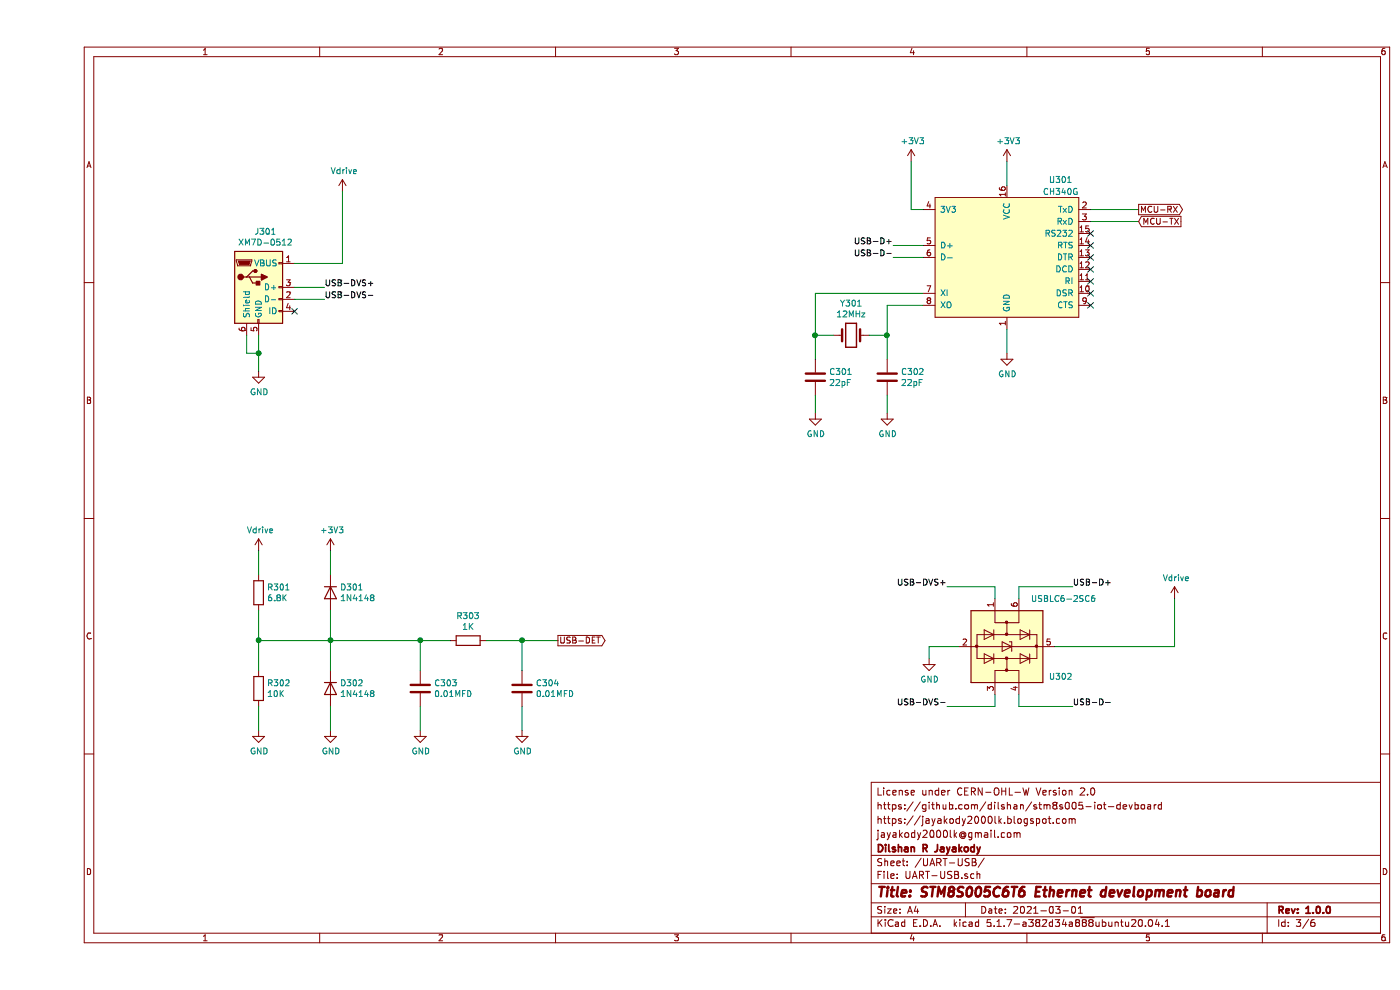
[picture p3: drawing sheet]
EESchema Schematic File Version 4
EELAYER 30 0
EELAYER END
$Descr A4 11693 8268
encoding utf-8
Sheet 3 6
Title "STM8S005C6T6 Ethernet development board"
Date "2021-03-01"
Rev "1.0.0"
Comp "Dilshan R Jayakody"
Comment1 "jayakody2000lk@gmail.com"
Comment2 "https://jayakody2000lk.blogspot.com"
Comment3 "https://github.com/dilshan/stm8s005-iot-devboard"
Comment4 "License under CERN-OHL-W Version 2.0"
$EndDescr
$Comp
L power:+3V3 #PWR0129
U 1 1
P 8100 1350
F 0 "#PWR0129" H 8100 1200 50  0001 C CNN
F 1 "+3V3" H 8115 1523 50  0000 C CNN
F 2 "" H 8100 1350 50  0001 C CNN
F 3 "" H 8100 1350 50  0001 C CNN
	1    8100 1350
	1    0    0    -1  
$EndComp
Wire Wire Line
	8100 1350 8100 1550
$Comp
L power:GND #PWR0130
U 1 1
P 8100 2950
F 0 "#PWR0130" H 8100 2700 50  0001 C CNN
F 1 "GND" H 8105 2777 50  0000 C CNN
F 2 "" H 8100 2950 50  0001 C CNN
F 3 "" H 8100 2950 50  0001 C CNN
	1    8100 2950
	1    0    0    -1  
$EndComp
Wire Wire Line
	8100 2750 8100 2950
$Comp
L power:+3V3 #PWR0131
U 1 1
P 7300 1350
F 0 "#PWR0131" H 7300 1200 50  0001 C CNN
F 1 "+3V3" H 7315 1523 50  0000 C CNN
F 2 "" H 7300 1350 50  0001 C CNN
F 3 "" H 7300 1350 50  0001 C CNN
	1    7300 1350
	1    0    0    -1  
$EndComp
Wire Wire Line
	7400 1750 7300 1750
Wire Wire Line
	7300 1750 7300 1350
$Comp
L Device:Crystal Y301
U 1 1
P 6800 2800
F 0 "Y301" H 6800 3068 50  0000 C CNN
F 1 "12MHz" H 6800 2977 50  0000 C CNN
F 2 "Crystal:Crystal_HC49-U_Vertical" H 6800 2800 50  0001 C CNN
F 3 "~" H 6800 2800 50  0001 C CNN
	1    6800 2800
	1    0    0    -1  
$EndComp
$Comp
L Device:C C301
U 1 1
P 6500 3150
F 0 "C301" H 6615 3196 50  0000 L CNN
F 1 "22pF" H 6615 3105 50  0000 L CNN
F 2 "Capacitor_SMD:C_0805_2012Metric_Pad1.18x1.45mm_HandSolder" H 6538 3000 50  0001 C CNN
F 3 "~" H 6500 3150 50  0001 C CNN
	1    6500 3150
	1    0    0    -1  
$EndComp
$Comp
L Device:C C302
U 1 1
P 7100 3150
F 0 "C302" H 7215 3196 50  0000 L CNN
F 1 "22pF" H 7215 3105 50  0000 L CNN
F 2 "Capacitor_SMD:C_0805_2012Metric_Pad1.18x1.45mm_HandSolder" H 7138 3000 50  0001 C CNN
F 3 "~" H 7100 3150 50  0001 C CNN
	1    7100 3150
	1    0    0    -1  
$EndComp
$Comp
L power:GND #PWR0132
U 1 1
P 6500 3450
F 0 "#PWR0132" H 6500 3200 50  0001 C CNN
F 1 "GND" H 6505 3277 50  0000 C CNN
F 2 "" H 6500 3450 50  0001 C CNN
F 3 "" H 6500 3450 50  0001 C CNN
	1    6500 3450
	1    0    0    -1  
$EndComp
$Comp
L power:GND #PWR0133
U 1 1
P 7100 3450
F 0 "#PWR0133" H 7100 3200 50  0001 C CNN
F 1 "GND" H 7105 3277 50  0000 C CNN
F 2 "" H 7100 3450 50  0001 C CNN
F 3 "" H 7100 3450 50  0001 C CNN
	1    7100 3450
	1    0    0    -1  
$EndComp
Wire Wire Line
	6500 3300 6500 3450
Wire Wire Line
	7100 3300 7100 3450
Wire Wire Line
	7100 3000 7100 2800
Wire Wire Line
	7100 2550 7400 2550
Wire Wire Line
	7400 2450 6500 2450
Wire Wire Line
	6500 2450 6500 2800
Wire Wire Line
	6650 2800 6500 2800
Connection ~ 6500 2800
Wire Wire Line
	6500 2800 6500 3000
Wire Wire Line
	6950 2800 7100 2800
Connection ~ 7100 2800
Wire Wire Line
	7100 2800 7100 2550
NoConn ~ 8800 2550
NoConn ~ 8800 2450
NoConn ~ 8800 2350
NoConn ~ 8800 2250
NoConn ~ 8800 2150
NoConn ~ 8800 2050
NoConn ~ 8800 1950
Text GLabel 9200 1750 2    50   Output ~ 0
MCU-RX
Text GLabel 9200 1850 2    50   Input ~ 0
MCU-TX
Wire Wire Line
	8800 1750 9200 1750
Wire Wire Line
	9200 1850 8800 1850
$Comp
L Connector:USB_B_Mini J301
U 1 1
P 1850 2400
F 0 "J301" H 1907 2867 50  0000 C CNN
F 1 "XM7D-0512" H 1907 2776 50  0000 C CNN
F 2 "sensor-dev-kit:OMRON_XM7D-0512" H 2000 2350 50  0001 C CNN
F 3 "~" H 2000 2350 50  0001 C CNN
	1    1850 2400
	1    0    0    -1  
$EndComp
Wire Wire Line
	2400 2400 2150 2400
Wire Wire Line
	2400 2500 2150 2500
Wire Wire Line
	7150 2050 7400 2050
Wire Wire Line
	7150 2150 7400 2150
Text Label 2400 2400 0    50   ~ 0
USB-DVS+
Text Label 2400 2500 0    50   ~ 0
USB-DVS-
Text Label 7150 2050 2    50   ~ 0
USB-D+
Text Label 7150 2150 2    50   ~ 0
USB-D-
$Comp
L power:GND #PWR0134
U 1 1
P 1850 3100
F 0 "#PWR0134" H 1850 2850 50  0001 C CNN
F 1 "GND" H 1855 2927 50  0000 C CNN
F 2 "" H 1850 3100 50  0001 C CNN
F 3 "" H 1850 3100 50  0001 C CNN
	1    1850 3100
	1    0    0    -1  
$EndComp
Wire Wire Line
	1850 2800 1850 2950
Wire Wire Line
	1750 2800 1750 2950
Wire Wire Line
	1750 2950 1850 2950
Connection ~ 1850 2950
Wire Wire Line
	1850 2950 1850 3100
$Comp
L Power_Protection:USBLC6-2SC6 U302
U 1 1
P 8100 5400
F 0 "U302" V 8350 5750 50  0000 L CNN
F 1 "USBLC6-2SC6" V 7700 5600 50  0000 L CNN
F 2 "Package_TO_SOT_SMD:SOT-23-6" H 8100 4900 50  0001 C CNN
F 3 "https://www.st.com/resource/en/datasheet/usblc6-2.pdf" H 8300 5750 50  0001 C CNN
	1    8100 5400
	0    1    1    0   
$EndComp
$Comp
L power:GND #PWR0308
U 1 1
P 7450 5500
F 0 "#PWR0308" H 7450 5250 50  0001 C CNN
F 1 "GND" H 7455 5327 50  0000 C CNN
F 2 "" H 7450 5500 50  0001 C CNN
F 3 "" H 7450 5500 50  0001 C CNN
	1    7450 5500
	1    0    0    -1  
$EndComp
Wire Wire Line
	7700 5400 7450 5400
Wire Wire Line
	8650 4900 8200 4900
Wire Wire Line
	8200 4900 8200 5000
Wire Wire Line
	8650 5900 8200 5900
Wire Wire Line
	8200 5900 8200 5800
Text Label 8650 4900 0    50   ~ 0
USB-D+
Text Label 8650 5900 0    50   ~ 0
USB-D-
Wire Wire Line
	2150 2200 2550 2200
$Comp
L power:Vdrive #PWR0305
U 1 1
P 2550 1600
F 0 "#PWR0305" H 2350 1450 50  0001 C CNN
F 1 "Vdrive" H 2565 1773 50  0000 C CNN
F 2 "" H 2550 1600 50  0001 C CNN
F 3 "" H 2550 1600 50  0001 C CNN
	1    2550 1600
	1    0    0    -1  
$EndComp
Wire Wire Line
	2550 1600 2550 2200
$Comp
L power:Vdrive #PWR0309
U 1 1
P 9500 5000
F 0 "#PWR0309" H 9300 4850 50  0001 C CNN
F 1 "Vdrive" H 9515 5173 50  0000 C CNN
F 2 "" H 9500 5000 50  0001 C CNN
F 3 "" H 9500 5000 50  0001 C CNN
	1    9500 5000
	1    0    0    -1  
$EndComp
Wire Wire Line
	8500 5400 9500 5400
Wire Wire Line
	9500 5400 9500 5000
Wire Wire Line
	7600 4900 8000 4900
Wire Wire Line
	8000 4900 8000 5000
Wire Wire Line
	7600 5900 8000 5900
Wire Wire Line
	8000 5900 8000 5800
Wire Wire Line
	7450 5400 7450 5500
Text Label 7600 4900 2    50   ~ 0
USB-DVS+
Text Label 7600 5900 2    50   ~ 0
USB-DVS-
$Comp
L power:Vdrive #PWR0301
U 1 1
P 1850 4600
F 0 "#PWR0301" H 1650 4450 50  0001 C CNN
F 1 "Vdrive" H 1865 4773 50  0000 C CNN
F 2 "" H 1850 4600 50  0001 C CNN
F 3 "" H 1850 4600 50  0001 C CNN
	1    1850 4600
	1    0    0    -1  
$EndComp
$Comp
L Device:R R301
U 1 1
P 1850 4950
F 0 "R301" H 1920 4996 50  0000 L CNN
F 1 "6.8K" H 1920 4905 50  0000 L CNN
F 2 "Resistor_SMD:R_0805_2012Metric_Pad1.20x1.40mm_HandSolder" V 1780 4950 50  0001 C CNN
F 3 "~" H 1850 4950 50  0001 C CNN
	1    1850 4950
	1    0    0    -1  
$EndComp
$Comp
L Device:R R302
U 1 1
P 1850 5750
F 0 "R302" H 1920 5796 50  0000 L CNN
F 1 "10K" H 1920 5705 50  0000 L CNN
F 2 "Resistor_SMD:R_0805_2012Metric_Pad1.20x1.40mm_HandSolder" V 1780 5750 50  0001 C CNN
F 3 "~" H 1850 5750 50  0001 C CNN
	1    1850 5750
	1    0    0    -1  
$EndComp
$Comp
L power:GND #PWR0302
U 1 1
P 1850 6100
F 0 "#PWR0302" H 1850 5850 50  0001 C CNN
F 1 "GND" H 1855 5927 50  0000 C CNN
F 2 "" H 1850 6100 50  0001 C CNN
F 3 "" H 1850 6100 50  0001 C CNN
	1    1850 6100
	1    0    0    -1  
$EndComp
Wire Wire Line
	1850 4600 1850 4800
Wire Wire Line
	1850 5100 1850 5350
Wire Wire Line
	1850 5900 1850 6100
$Comp
L Device:D D301
U 1 1
P 2450 4950
F 0 "D301" V 2404 5030 50  0000 L CNN
F 1 "1N4148" V 2495 5030 50  0000 L CNN
F 2 "Diode_SMD:D_MiniMELF_Handsoldering" H 2450 4950 50  0001 C CNN
F 3 "~" H 2450 4950 50  0001 C CNN
	1    2450 4950
	0    1    1    0   
$EndComp
$Comp
L Device:D D302
U 1 1
P 2450 5750
F 0 "D302" V 2404 5830 50  0000 L CNN
F 1 "1N4148" V 2495 5830 50  0000 L CNN
F 2 "Diode_SMD:D_MiniMELF_Handsoldering" H 2450 5750 50  0001 C CNN
F 3 "~" H 2450 5750 50  0001 C CNN
	1    2450 5750
	0    1    1    0   
$EndComp
$Comp
L power:GND #PWR0304
U 1 1
P 2450 6100
F 0 "#PWR0304" H 2450 5850 50  0001 C CNN
F 1 "GND" H 2455 5927 50  0000 C CNN
F 2 "" H 2450 6100 50  0001 C CNN
F 3 "" H 2450 6100 50  0001 C CNN
	1    2450 6100
	1    0    0    -1  
$EndComp
$Comp
L power:+3V3 #PWR0303
U 1 1
P 2450 4600
F 0 "#PWR0303" H 2450 4450 50  0001 C CNN
F 1 "+3V3" H 2465 4773 50  0000 C CNN
F 2 "" H 2450 4600 50  0001 C CNN
F 3 "" H 2450 4600 50  0001 C CNN
	1    2450 4600
	1    0    0    -1  
$EndComp
Wire Wire Line
	2450 4600 2450 4800
Wire Wire Line
	2450 5100 2450 5350
Wire Wire Line
	2450 5900 2450 6100
Wire Wire Line
	1850 5350 2450 5350
Connection ~ 1850 5350
Wire Wire Line
	1850 5350 1850 5600
Connection ~ 2450 5350
Wire Wire Line
	2450 5350 2450 5600
$Comp
L Device:R R303
U 1 1
P 3600 5350
F 0 "R303" V 3393 5350 50  0000 C CNN
F 1 "1K" V 3484 5350 50  0000 C CNN
F 2 "Resistor_SMD:R_0805_2012Metric_Pad1.20x1.40mm_HandSolder" V 3530 5350 50  0001 C CNN
F 3 "~" H 3600 5350 50  0001 C CNN
	1    3600 5350
	0    1    1    0   
$EndComp
$Comp
L Device:C C303
U 1 1
P 3200 5750
F 0 "C303" H 3315 5796 50  0000 L CNN
F 1 "0.01MFD" H 3315 5705 50  0000 L CNN
F 2 "Capacitor_SMD:C_0805_2012Metric_Pad1.18x1.45mm_HandSolder" H 3238 5600 50  0001 C CNN
F 3 "~" H 3200 5750 50  0001 C CNN
	1    3200 5750
	1    0    0    -1  
$EndComp
$Comp
L power:GND #PWR0306
U 1 1
P 3200 6100
F 0 "#PWR0306" H 3200 5850 50  0001 C CNN
F 1 "GND" H 3205 5927 50  0000 C CNN
F 2 "" H 3200 6100 50  0001 C CNN
F 3 "" H 3200 6100 50  0001 C CNN
	1    3200 6100
	1    0    0    -1  
$EndComp
Wire Wire Line
	3200 5600 3200 5350
Wire Wire Line
	2450 5350 3200 5350
Wire Wire Line
	3200 6100 3200 5900
Wire Wire Line
	3200 5350 3450 5350
Connection ~ 3200 5350
$Comp
L Device:C C304
U 1 1
P 4050 5750
F 0 "C304" H 4165 5796 50  0000 L CNN
F 1 "0.01MFD" H 4165 5705 50  0000 L CNN
F 2 "Capacitor_SMD:C_0805_2012Metric_Pad1.18x1.45mm_HandSolder" H 4088 5600 50  0001 C CNN
F 3 "~" H 4050 5750 50  0001 C CNN
	1    4050 5750
	1    0    0    -1  
$EndComp
$Comp
L power:GND #PWR0307
U 1 1
P 4050 6100
F 0 "#PWR0307" H 4050 5850 50  0001 C CNN
F 1 "GND" H 4055 5927 50  0000 C CNN
F 2 "" H 4050 6100 50  0001 C CNN
F 3 "" H 4050 6100 50  0001 C CNN
	1    4050 6100
	1    0    0    -1  
$EndComp
Wire Wire Line
	3750 5350 4050 5350
Wire Wire Line
	4050 5350 4050 5600
Wire Wire Line
	4050 6100 4050 5900
Text GLabel 4350 5350 2    50   Output ~ 0
USB-DET
Wire Wire Line
	4050 5350 4350 5350
Connection ~ 4050 5350
$Comp
L sensor-dev-kit:CH340G U301
U 1 1
P 7900 1900
F 0 "U301" H 8550 2300 50  0000 C CNN
F 1 "CH340G" H 8550 2200 50  0000 C CNN
F 2 "Package_SO:SOP-16_3.9x9.9mm_P1.27mm" H 9000 1050 50  0001 C CNN
F 3 "" H 7900 1900 50  0001 C CNN
	1    7900 1900
	1    0    0    -1  
$EndComp
NoConn ~ 2150 2600
$EndSCHEMATC
